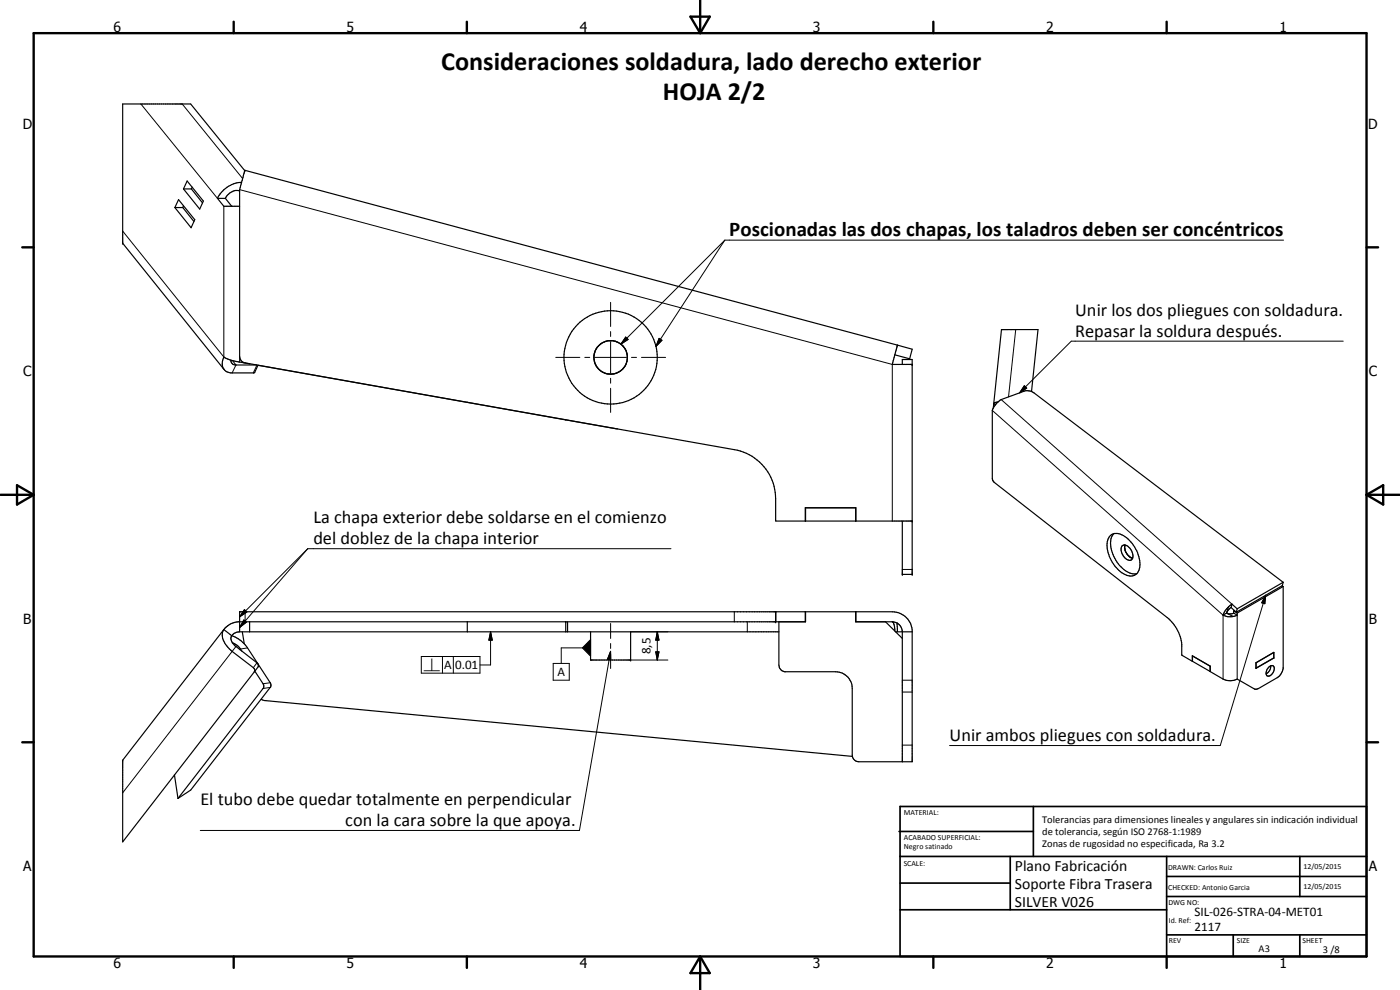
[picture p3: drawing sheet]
<svg xmlns="http://www.w3.org/2000/svg" width="420mm" height="297mm" viewBox="0 0 420 297" stroke-linecap="round" stroke-linejoin="round" font-family="sans-serif">
<g fill="none" stroke="#000" stroke-width=".35">
<path d="M53.6 59.9l4.9 6-1.1 2.4-4.9-6zM55.1 56.7h2.3M56.2 54.3l4.8 6-1.1 2.4-4.8-6zM57.4 56.7l3.4 4.2M57.7 56.2l-.3 .5M65.3 59.5l1.9 2.4h4.7M65.3 59.5h2.3M67.6 59.5l1.9 2.4M71.9 57.3a3.8 3.8 0 0 0-4.3 2.2M72.5 54.7a8.4 8.4 0 0 0-7.2 4.8M73.4 51.2l-16.2-20h-20.4v41.8l30.5 37.9M73.4 51.2l-1.5 5.7v50a1.98 1.98 0 0 0 1.7 2l146.8 26a15 15 0 0 1 12.4 14.7v6.7h41"/>
<path d="M73.4 51.2l195.9 52.3M52.5 62.3h2.4M54.9 62.3l3.3 4.2M55.1 61.8l-.2 .5M69.3 108.1a1.37 1.37 0 0 0 1.5 1.4h6.2M74.9 109.2l-5.4-1.1-2.3-1a3.1 3.1 0 0 0 1.6 4.7l7.3 .1 .3-.1 1-2.2M74.9 109.1v.1M178.7 105.1a5 5 0 0 0 2.2 6.6M182.4 102.2a5.1 5.1 0 0 0-4.1 5.6 5.1 5.1 0 0 0 5.2 4.5M182.4 102.2h1.7M182.4 102.3l-2 .8-1.5 1.6M182.4 102.3h1.7"/>
<path d="M184.1 102.2l2 .8 .8 .8M184.1 102.3l2 .8M184.6 112.1l-.5 .1M186.5 103.4a5 5 0 0 1-1.6 8.6M187.3 104.2a5 5 0 0 1-.1 6.2 5 5 0 0 1-6.1 1.4M269.3 103.5l-1.5 5.8h6M269.3 103.5l4.5 1.3-.8 2.9-4.4-1.2M270.8 109.3v-1.4h3v64.4h-3v-16M309.6 117.5l1.9-18.6h-10.9l-2.4 22.3M140.2 120.7h.1M169.8 125.9v.1M184.7 128.6l.7 .1"/>
<path d="M298.2 121.3l-.1 1.1M298.2 121.2v.1M298.2 121.3h.7M298.8 121.3l-1 1.8v20.5l.4 1 52.1 40.7a12.3 12.3 0 0 1 4.4 8v3.3l3.1 1.8M298.8 121.3l1.7-1.4 6.8-2.5a3.4 3.4 0 0 1 3 .5l74.8 56.8M299.5 120.6l-1 .2-.3 .4M241.7 156.3v-3.9h15.2v3.9M241.8 152.4v3.9M256.8 152.4v3.9M332.9 161a3.2 3.2 0 0 1 4.7 0 9.9 9.9 0 0 1 4.2 10.2 2.78 2.78 0 0 1-4.2 1.2 10.2 10.2 0 0 1-5.2-10.3zM334.3 160.1a5.1 5.1 0 0 0-.7 5.1 9 9 0 0 0 6.8 7l.8-.1M336.8 163.8a2.1 2.1 0 0 1 2.8 1.5 2.07 2.07 0 0 1-.2 2.8 3.2 3.2 0 0 1-2.9-3.9z"/>
<path d="M337.6 164.7l.5 1.4M337.6 164.7l.4 1.1M337.6 163.5v1.2M337.9 165.8l.2 .3M338.1 166.1l1 1.1M338.9 166.9l.2 .2M339.1 167.2l.6 .2M339.7 167.4l.2 .1M384.8 175.8l.3 .2M385.1 176v24.6a4.5 4.5 0 0 1-1.8 2.7l-6.3 3.5-.5-.1-5.2-2.9a4.7 4.7 0 0 1-4.2 0l-3.9-2.3v-1.6l-5.4-3.1v1.6M385.1 176l-13.8 7.9M385.1 174.7l-13.8 8"/>
<path d="M385.1 174.7l-.3 1-13.8 8M67.2 188.9l-30.4 39.2v24.5l39.5-51M67.2 188.9a4.4 4.4 0 0 0 1.2 5.3l1.3 1.3 6.3 4.8 .4 .5-.1 .8M67.2 188.9l2.3 1.9M69.5 190.8l-.2 .9 .5 1.2M69.5 190.8a9 9 0 0 1 4.8 3.6l6.8 10.5 .1 1.2-24 31-3.8 2.5M69.8 192.9a5.1 5.1 0 0 1 2.8 2.5M69.8 192.9l.7 .9 6.8 5.3 .2 .9-1.2 1.6M71.9 189.6h161.9M71.9 189.6a3 3 0 0 0-2.4 1.2M72.7 189.6l.6 3.6M74.9 186.6v3"/>
<path d="M140.2 186.6v3M169.8 186.6v3M170.3 186.6v3M177.2 189.6v8.4h12.1v-8.4M232.8 183.6v3M233.8 186.6v13l.1 .6 .6 .9 .9 .4h15.4a5 5 0 0 1 5 5v20.1a2 2 0 0 0 2 2h16v-39.6a6 6 0 0 0-6-5.4h-195.9v6M241.7 183.6v3M241.8 183.6v3h-170.2a5.9 5.9 0 0 0-4.4 2.3M256.8 183.6v3h11M256.9 183.6v3M265.8 186.6l5 5M267.8 186.6a3 3 0 0 1 3 3v39"/>
<path d="M267.8 186.6a2.42 2.42 0 0 1 .8 2.3v.5M268.8 189.6h5M269.2 186.9l.1 2.7M357.9 198.4h-.1M357.9 196.8l5.3 3.1v1.6l-5.3-3.1zM367.1 184.6l1.4 .4h1.2l1.6-.4M368.1 183.9l-1 .7M368.1 183.9l.8 .3 1.3-.3M369.5 182.3l1.5 1.4M369.5 182.3l-.9 .7-.5 .9M369.7 181.3l1.6 1.4M369.7 181.3l-.2 1"/>
<path d="M369.7 181.3a6.3 6.3 0 0 0-2.6 3.3M370.2 183.3v.6M370.2 183.3l1.1 .6M370.2 183.9l1.1 .7M370.4 183.2l-.2 .1M371.3 183.9v.7M371.3 182.7l-.3 1M381.4 199.8a2.59 2.59 0 0 1-1.4 2.4M382.3 195.7l-5.3 3.1-.1 1.7 5.4-3.1M382.3 195.7v1.7M382.3 197.4l-5.3 3M382.3 195.7l-5.4 3.2"/>
<path d="M76.5 201.4l2.6 4v1l-25.7 33.2M78.3 209.8l1 .4 176.5 16.7M363.2 201.5h.1M376.9 200.4h.1M380.8 200.2a.95 .95 0 0 1 1.4-.3 .95 .95 0 0 1 .1 1.4 1.75 1.75 0 0 1-2.1 1.4 2.06 2.06 0 0 1 .6-2.5zM52.4 232.5l1 7.1"/>
<circle cx="183.3" cy="107.2" r="14"/>
</g>
<g fill="none" stroke="#000" stroke-width=".3">
<path d="M42.3 31.2l23 28.3M54.7 31.2l18.1 22.4M71.9 56.9l195.9 52.4v47M67.2 61.9v45.2l-30.4-37.8M217.5 72.1l-20.6 31.8M385.2 72.1h-167.7l-31.2 31.2M183.2 90.7v7.3M183.2 99.5v1.5M304.8 98.9l-2.1 20.2M69.8 108.2l1 1.3-1.1 2.4M71.9 106.9v1.7M77.1 109.5l-1.1 2.4"/>
<path d="M166.8 107.2h7.2M175.5 107.2h1.5M178.5 107.2h9.5M183.2 102.5v9.5M183.2 113.5v1.5M183.2 116.5v7.2M187.8 101.1l.7 .8-2.2 1.4zM189.5 107.2h1.5M192.5 107.2h7.3M197.8 101.5l.9 .6-1.8 1.8zM300.5 119.9l69.2 61.4M307.4 115.7l.7 .8-2.1 1.4z"/>
<path d="M403.1 102.4h-81.6l-15.5 15.5M297.8 123.1l69.3 61.5v19.2M92.4 164.6l-20.5 20.5M92.4 164.6h109M92.4 164.6l-20.5 23.7M270.8 170.9h3M379.8 178.6l-.2 2.5-.9-.3zM379.8 178.6l-13.6 45.1h-81.2M70.8 194l-34 43.9M73.2 186l.7 .7-2 1.6zM73.4 182.9l.7 .7-2.2 1.5zM73.6 183.6v3"/>
<path d="M74.3 194.4l-2.1 .3-.2 .2M77.1 198.9l-1.1 1.4M126.4 197h17.6v5h-17.6zM132.8 197v5M136 197v5M147.2 189.6l.5 2.5h-1zM147.2 189.6v9.9h-3.2M166 199.1h4.8v5h-4.8zM174.8 194.4h-6.4v4.7M177.2 191.9v5l-2.4-2.5zM183.2 196l-9.3 53.2h-113.8M183.2 195.7l-.9 2.1 .9 .1"/>
<path d="M183.2 195.4l.1 2.6-1-.2zM183.2 187.1v4.5M183.2 193.1v1.5M183.2 196.1v4.5M189.3 189.6h11.1M189.3 198h11.1M196.8 195.6h1l-.5 2.4zM197.3 189.6l.5 2.5h-1zM197.3 189.6v8.4M220.4 183.6v3M224.3 186.6v3M368.7 182l-.6 1.9 2.1 1.1"/>
<path d="M371.3 184.6v19.2M81.1 206.2l-2.2 .4M81.1 204.9l-2.2 .2M270.8 207.6h3M270.8 204.1h3M270.8 223.6h3"/>
</g>
<g fill="#000">
<circle cx="73.5" cy="51.1" r=".18"/>
<circle cx="36.8" cy="73" r=".18"/>
<circle cx="273.8" cy="109.3" r=".18"/>
<circle cx="273.8" cy="156.3" r=".18"/>
<circle cx="270.8" cy="172.3" r=".18"/>
<circle cx="273.8" cy="172.3" r=".18"/>
<circle cx="169.8" cy="186.6" r=".18"/>
<circle cx="189.3" cy="198" r=".18"/>
<circle cx="232.8" cy="186.6" r=".18"/>
<circle cx="232.8" cy="183.6" r=".18"/>
</g>
<g fill="none" stroke="#000" stroke-width=".71">
<path d="M10.1 9.9h400v277.1h-400zM70.1 6.5v3.4M140.1 6.5v3.4M207.2 5h5.8l-2.9 4.9zM210.1 0v9.9M280.1 6.5v3.4M350.1 6.5v3.4M6.7 74.2h3.4M410.1 74.2h3.5M.1 148.5h10M5.1 145.6l5 2.9-5 2.9zM410.1 148.5h10"/>
<path d="M410.1 148.5l5-2.9v5.8zM6.7 222.7h3.4M410.1 222.7h3.5M70.1 287v3.4M140.1 287v3.4M210.1 287v10M210.1 287l2.9 5h-5.8zM280.1 287v3.4M350.1 287v3.4"/>
</g>
<g fill="none" stroke="#000" stroke-width=".51">
<path d="M269.8 249.5h40.3M270.1 242h140v45h-140zM270.1 257h140M303.2 257v16M310.1 242v15M350.1 257v30M390.1 257v12M270.1 265h33.1M270.1 273h80M350.1 269h60M350.1 263h60M350.1 280.5h60"/>
<path d="M370.1 280.5v6.5M390.1 280.5v6.5"/>
</g>
<path d="M187.8 101.1l.7 .8-2.2 1.4zM197.8 101.5l.9 .6-1.8 1.8zM307.4 115.7l.7 .8-2.1 1.4zM73.2 186l.7 .7-2 1.6zM73.4 182.9l.7 .7-2.2 1.5zM147.2 189.6l.5 2.5h-1zM177.2 191.9v5l-2.4-2.5zM183.2 195.4l.1 2.6-1-.2zM196.8 195.6h1l-.5 2.4zM197.3 189.6l.5 2.5h-1zM379.8 178.6l-.2 2.5-.9-.3z" fill="#000"/>
<g font-size="7.9">
<text x="132.4" y="21">Consideraciones soldadura, lado derecho exterior</text>
<text x="199" y="29.9">HOJA 2/2</text>
</g>
<text font-size="6.3" x="218.9" y="70.7">Poscionadas las dos chapas, los taladros deben ser concéntricos</text>
<g font-size="5.5">
<text x="322.7" y="94.8">Unir los dos pliegues con soldadura.</text>
<text x="322.7" y="101.1">Repasar la soldura después.</text>
<text x="94.1" y="157.1">La chapa exterior debe soldarse en el comienzo</text>
<text x="94.1" y="163.4">del doblez de la chapa interior</text>
<text x="285" y="222.4">Unir ambos pliegues con soldadura.</text>
<text x="60.1" y="241.6">El tubo debe quedar totalmente en perpendicular</text>
<text x="103.6" y="247.9">con la cara sobre la que apoya.</text>
</g>
<g font-size="4.7">
<text x="304.6" y="261.2">Plano Fabricación</text>
<text x="304.6" y="266.6">Soporte Fibra Trasera</text>
<text x="304.6" y="272">SILVER V026</text>
</g>
<g font-size="4.2">
<text x="34" y="9.6">6</text>
<text x="104" y="9.6">5</text>
<text x="174" y="9.6">4</text>
<text x="244" y="9.6">3</text>
<text x="314" y="9.6">2</text>
<text x="384" y="9.6">1</text>
<text x="6.8" y="38.7">D</text>
<text x="410.6" y="38.7">D</text>
<text x="7" y="112.9">C</text>
<text x="410.8" y="112.9">C</text>
<text x="7" y="187.1">B</text>
<text x="410.8" y="187.1">B</text>
<text x="7" y="261.4">A</text>
<text x="410.8" y="261.4">A</text>
<text x="34" y="290.4">6</text>
<text x="104" y="290.4">5</text>
<text x="174" y="290.4">4</text>
<text x="244" y="290.4">3</text>
<text x="314" y="290.4">2</text>
<text x="384" y="290.4">1</text>
</g>
<g font-size="3.9">
<text x="195.2" y="196.3" transform="rotate(-90 195.2 196.3)">8,5</text>
<text x="133.3" y="200.8">A</text>
<text x="136.6" y="200.8">0.01</text>
<text x="167.3" y="202.9">A</text>
<text x="358.5" y="275">SIL-026-STRA-04-MET01</text>
<text x="358.5" y="279.4">2117</text>
</g>
<text font-size="3.3" x="127" y="201.3">⟂</text>
<g font-size="3.1">
<text x="312.7" y="246.8">Tolerancias para dimensiones lineales y angulares sin indicación individual</text>
<text x="312.7" y="250.4">de tolerancia, según ISO 2768-1:1989</text>
<text x="312.7" y="254">Zonas de rugosidad no especificada, Ra 3.2</text>
<text x="377.7" y="285.6">A3</text>
<text x="397" y="285.9">3 /8</text>
</g>
<g font-size="2.4">
<text x="271.2" y="244.4">MATERIAL:</text>
<text x="271.3" y="252">ACABADO SUPERFICIAL:</text>
<text x="271.3" y="254.6">Negro satinado</text>
<text x="271.2" y="259.7">SCALE:</text>
<text x="350.6" y="261">DRAWN: Carlos Ruiz</text>
<text x="391.2" y="260.6">12/05/2015</text>
<text x="350.6" y="267">CHECKED: Antonio Garcia</text>
<text x="391.2" y="266.7">12/05/2015</text>
<text x="350.6" y="271.4">DWG NO:</text>
<text x="350.8" y="276.9">Id. Ref:</text>
<text x="350.8" y="282.8">REV</text>
<text x="371.2" y="282.9">SIZE</text>
<text x="390.9" y="282.9">SHEET</text>
</g>
</svg>
